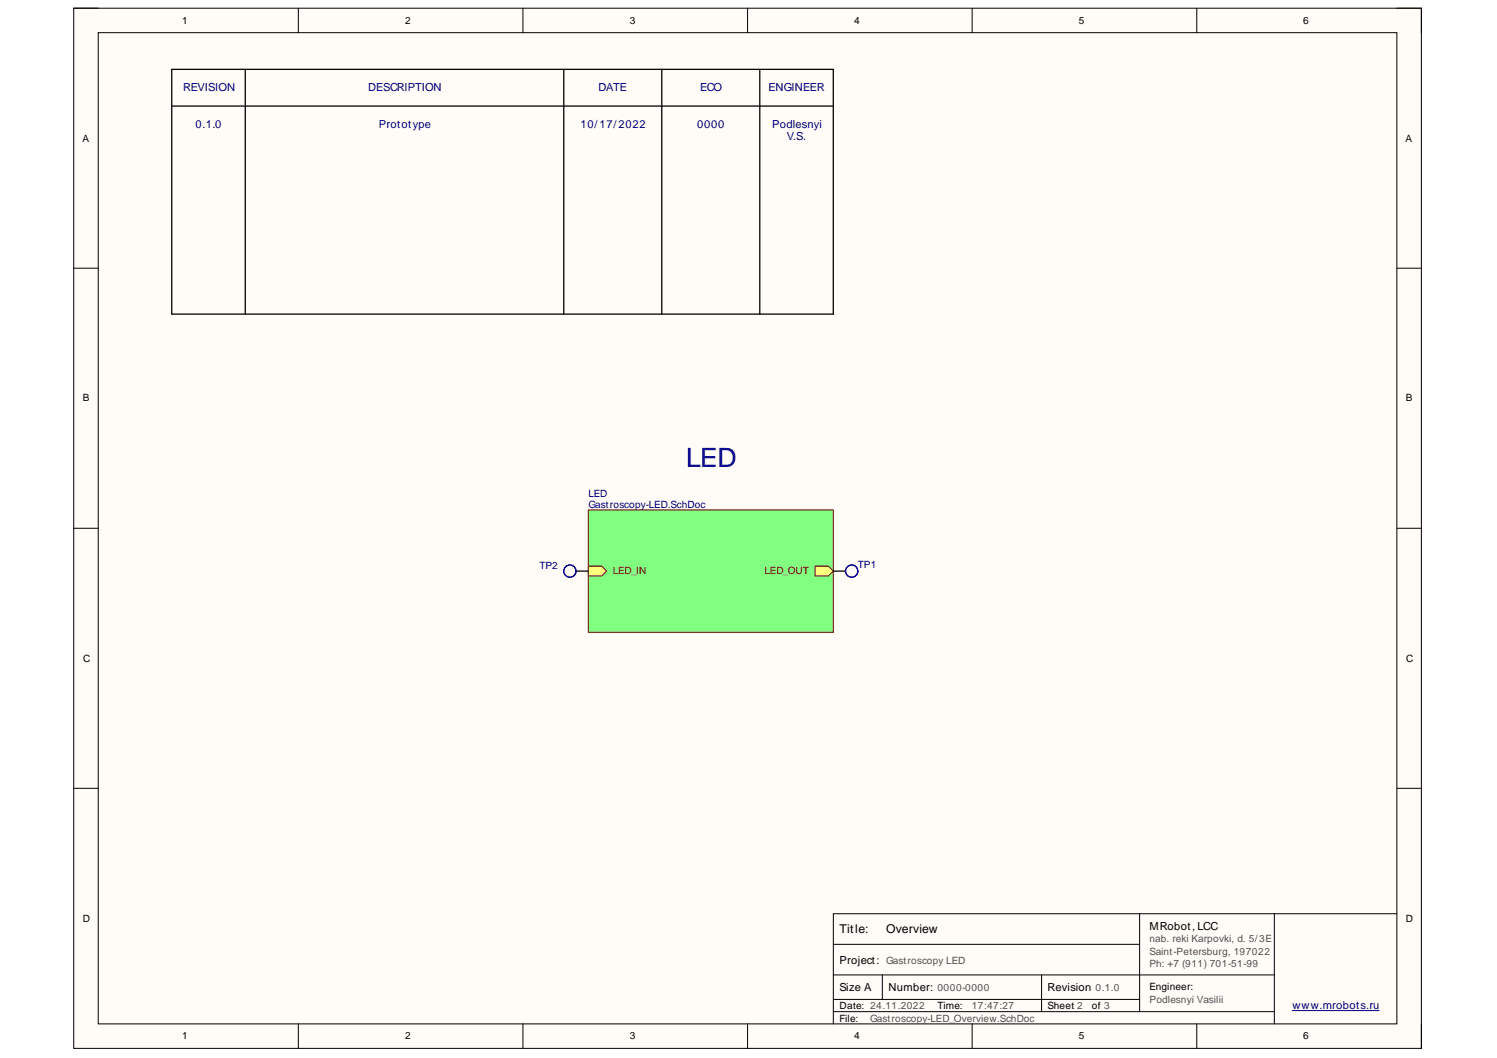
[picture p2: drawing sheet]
<svg xmlns="http://www.w3.org/2000/svg" width="297mm" height="210mm" viewBox="0 0 297 210" stroke-linecap="round" stroke-linejoin="round" font-family="sans-serif">
<path d="M14.6 1.6h267.4v206.4h-267.4z" fill-rule="evenodd" fill="#fffcf8"/>
<path d="M14.6 1.6h267.4v206.4h-267.4z" fill="none" stroke="#000" stroke-width=".2"/>
<path d="M19.5 6.5h257.7v196.6h-257.7z" fill-rule="evenodd" fill="#fffcf8"/>
<g fill="none" stroke="#000" stroke-width=".2">
<path d="M14.6 1.6h4.9M19.5 6.5h257.7v196.6h-257.7zM59.2 1.6v4.9M103.8 1.6v4.9M148.3 1.6v4.9M192.9 1.6v4.9M237.5 1.6v4.9M277.2 1.6h4.8v4.9M14.6 53.2h4.9M277.2 53.2h4.8M14.6 104.8h4.9M277.2 104.8h4.8"/>
<path d="M14.6 156.4h4.9M277.2 156.4h4.8M165.4 193.4h87.5M165.4 198.3h60.7M165.4 187.4h60.7M175.1 193.4v4.9M206.7 193.4v7.3M226.1 181.3v19.4M252.9 181.3v21.8M277.2 181.3h-111.8v21.8M59.2 203.1v4.9M103.8 203.1v4.9"/>
<path d="M148.3 203.1v4.9M165.4 200.7h87.5M192.9 203.1v4.9M237.5 203.1v4.9M282 203.1v4.9"/>
</g>
<path d="M256.5 200.5h17.2" fill="none" stroke="#000080" stroke-width=".2"/>
<path d="M34.1 13.8h131.2v48.5h-131.2zM48.7 13.8v48.5M111.9 13.8v48.5M131.3 13.8v48.5M150.8 13.8v48.5M34.1 21h131.2" fill="none" stroke="#000" stroke-width=".25"/>
<path d="M116.7 101.2h48.6v24.2h-48.6z" fill-rule="evenodd" fill="#80ff80"/>
<path d="M116.7 101.2h48.6v24.2h-48.6z" fill="none" stroke="#800000" stroke-width=".2"/>
<path d="M116.7 112.3h2.7l1 1-1 1h-2.7z" fill-rule="evenodd" fill="#ffff80"/>
<path d="M116.7 112.3h2.7l1 1-1 1h-2.7z" fill="none" stroke="#800000" stroke-width=".2"/>
<path d="M161.7 112.3h2.7l.9 1-.9 1h-2.7z" fill-rule="evenodd" fill="#ffff80"/>
<path d="M161.7 112.3h2.7l.9 1-.9 1h-2.7z" fill="none" stroke="#800000" stroke-width=".2"/>
<path d="M114.3 113.3h2.4M165.3 113.3h2.5" fill="none" stroke="#000" stroke-width=".25"/>
<g fill="none" stroke="#00f" stroke-width=".25">
<circle cx="113.1" cy="113.3" r="1.21"/>
<circle cx="169" cy="113.3" r="1.21"/>
</g>
<text font-size="5.3" fill="#000080" x="136.2" y="92.7">LED</text>
<g font-size="2.4">
<text x="166.6" y="185.1">Title:</text>
<text x="175.8" y="185.1">Overview</text>
</g>
<g font-size="2.2" fill="#000080">
<text x="36.3" y="18.1">REVISION</text>
<text x="73.1" y="18.1">DESCRIPTION</text>
<text x="118.7" y="18.1">DATE</text>
<text x="138.9" y="18.1">ECO</text>
<text x="152.5" y="18.1">ENGINEER</text>
<text x="38.8" y="25.4">0.1.0</text>
<text x="75.2" y="25.4">Prototype</text>
<text x="115.2" y="25.4">10/17/2022</text>
<text x="138.4" y="25.4">0000</text>
<text x="153.2" y="25.4">Podlesnyi</text>
<text x="156.1" y="27.8">V.S.</text>
<text x="256.5" y="200.2">www.mrobots.ru</text>
</g>
<g font-size="2.2">
<text x="228.1" y="184.4">MRobot, LCC</text>
<text x="166.6" y="191.2">Project: Gastroscopy LED</text>
<text x="166.6" y="196.6">Size A</text>
<text x="176.3" y="196.6">Number: 0000-0000</text>
<text x="207.9" y="196.6">Revision 0.1.0</text>
</g>
<g font-size="2">
<text x="36.2" y="4.7">1</text>
<text x="80.4" y="4.7">2</text>
<text x="124.9" y="4.7">3</text>
<text x="169.5" y="4.7">4</text>
<text x="214.1" y="4.7">5</text>
<text x="258.6" y="4.7">6</text>
<text x="16.4" y="28.1">A</text>
<text x="278.9" y="28.1">A</text>
<text x="16.4" y="79.7">B</text>
<text x="278.9" y="79.7">B</text>
<text x="16.5" y="131.3">C</text>
<text x="279" y="131.3">C</text>
<text x="16.4" y="182.9">D</text>
<text x="278.9" y="182.9">D</text>
<text x="228.1" y="196.4">Engineer:</text>
<text x="166.6" y="200.3">Date: 24.11.2022</text>
<text x="166.6" y="202.7">File:</text>
<text x="186" y="200.3">Time:</text>
<text x="207.9" y="200.3">Sheet 2</text>
<text x="216.6" y="200.3">of 3</text>
<text x="36.2" y="206.2">1</text>
<text x="80.4" y="206.2">2</text>
<text x="124.9" y="206.2">3</text>
<text x="169.5" y="206.2">4</text>
<text x="214.1" y="206.2">5</text>
<text x="258.6" y="206.2">6</text>
</g>
<g font-size="2" fill="#000080">
<text x="116.7" y="98.5">LED</text>
<text x="116.7" y="100.7">Gastroscopy-LED.SchDoc</text>
<text x="107" y="112.9">TP2</text>
<text x="170.2" y="112.6">TP1</text>
</g>
<g font-size="2" fill="#800000">
<text x="121.6" y="113.9">LED_IN</text>
<text x="151.7" y="113.9">LED_OUT</text>
</g>
<g font-size="2" fill="#505050">
<text x="228.1" y="186.9">nab. reki Karpovki, d. 5/3E</text>
<text x="228.1" y="189.4">Saint-Petersburg, 197022</text>
<text x="228.1" y="191.8">Ph: +7 (911) 701-51-99</text>
<text x="172.6" y="202.7">Gastroscopy-LED_Overview.SchDoc</text>
<text x="192.8" y="200.3">17:47:27</text>
<text x="228.1" y="199">Podlesnyi Vasilii</text>
</g>
</svg>
